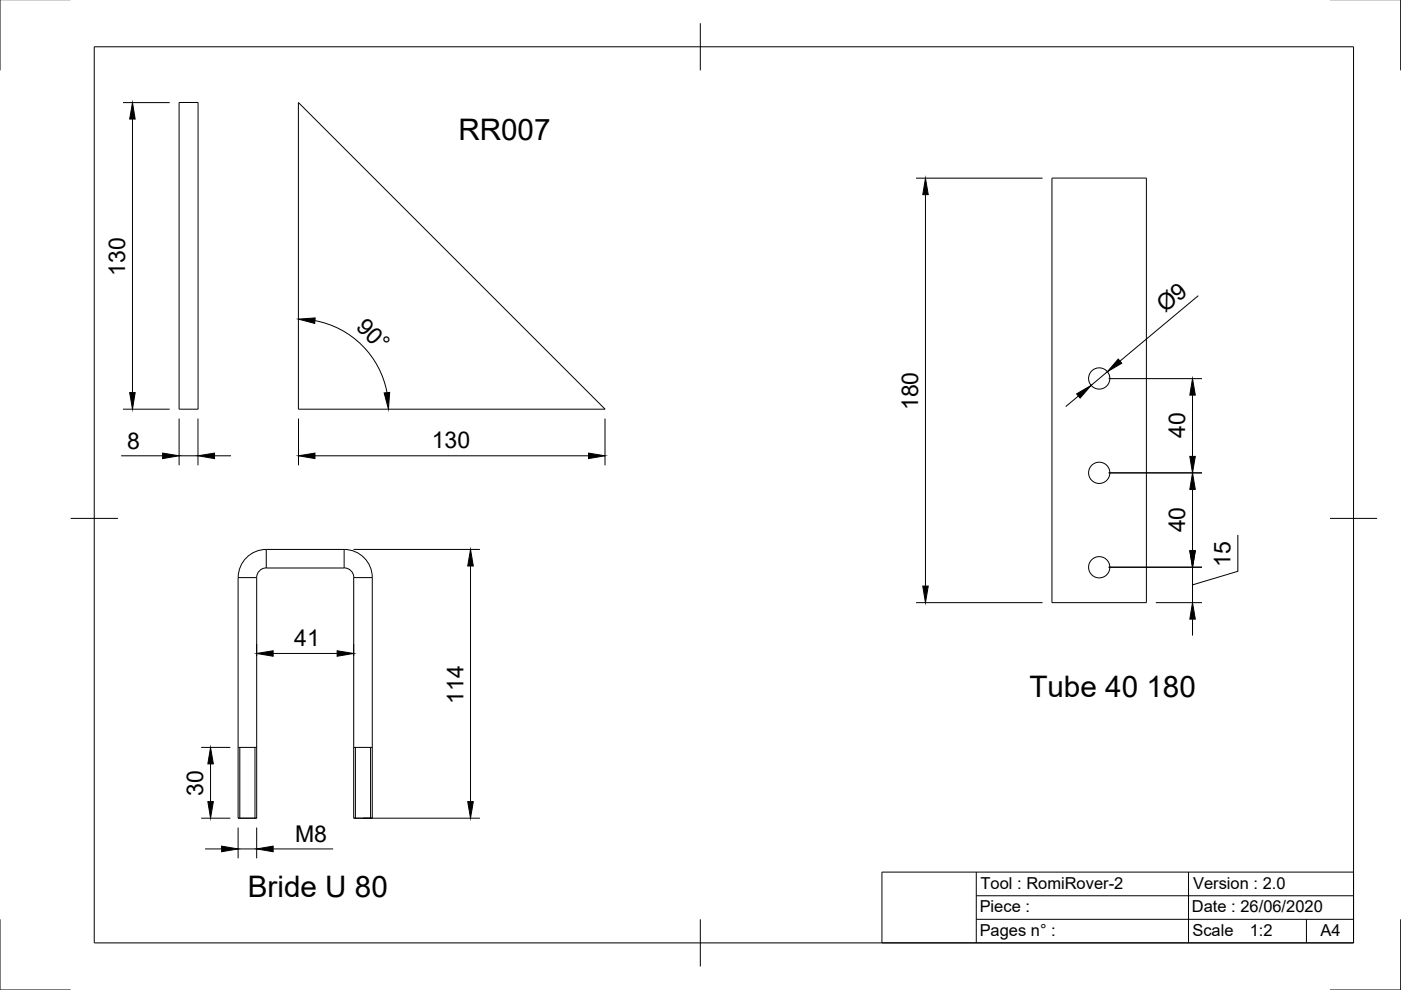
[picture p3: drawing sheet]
<svg xmlns="http://www.w3.org/2000/svg" width="297mm" height="210mm" viewBox="0 0 297 210" stroke-linecap="round" stroke-linejoin="round" font-family="sans-serif">
<!-- layer: Visible -->
<g fill="none" stroke="#000" stroke-width=".21">
<path d="M38 21.7h4v65.1h-4zM63.3 21.7l65 65.1h-65zM223 37.8h20.1v90h-20.1zM50.5 122.5a6 6 0 0 1 6-6h16.5a6 6 0 0 1 5.9 6v51h-3.9v-51a2.01 2.01 0 0 0-2-2.1h-16.5a2.01 2.01 0 0 0-2.1 2.1v51h-3.9v-51M50.5 158.5h3.9M75 158.5h3.9"/>
<circle cx="233.1" cy="80.2" r="2.25"/>
<circle cx="233.1" cy="100.2" r="2.25"/>
<circle cx="233.1" cy="120.3" r="2.25"/>
</g>
<!-- layer: Visible Narrow -->
<path d="M56.5 116.5v3.9M73 116.5v3.9M50.5 122.5h3.9M75 122.5h3.9M50.8 158.5v15M54.1 158.5v15M75.4 158.5v15M78.6 158.5v15" fill="none" stroke="#000" stroke-width=".21"/>
<!-- layer: Border -->
<path d="M0 -.1v15M297 -.1v15M20 9.9h267v190h-267zM148.5 4.9v10M15 109.9h10M282 109.9h10M0 194.9v15h15M148.5 194.9v10M297 194.9v15h-15" fill="none" stroke="#000" stroke-width=".21"/>
<!-- layer: TitleBlock -->
<path d="M187 184.9h100v15h-100zM207 194.9h80M207 189.9h80M207 184.9v15M252 184.9v15M277 194.9v5" fill="none" stroke="#000" stroke-width=".21"/>
<!-- layer: Dimensions -->
<g fill="none" stroke="#000" stroke-width=".21">
<path d="M26.1 21.8h9.9M28.1 25.2v58M194.2 37.8h26.8M196.2 41.3v83M66.8 68a19.1 19.1 0 0 1 15.3 15.3M234.8 78.8l-3.5 2.9M254.1 62.7l-16.7 13.9M25.7 96.6h8.8M26.1 86.8h9.9M38 88.7v10M38 96.6h4M42 88.7v10"/>
<path d="M45.5 96.6h3.5M63.3 88.7v10M66.8 96.6h58M128.3 88.7v10M228.6 84l-2.6 2.2M235.1 80.3h19.7M252.8 83.8v13M75 116.5h26.7M235.1 100.3h19.7M252.8 103.8v13M262.4 113.4v7.7l-9.6 2.9M54.4 136.6v2.5"/>
<path d="M57.9 138.5h13.6M75 136.6v2.5M99.8 120v50M194.2 127.8h26.8M235.1 120.3h19.7M245 127.8h9.8M252.8 120.3v7.5v-7.5M252.8 131.3v3.5M42.7 158.5h6.1M42.7 173.5h6.1M43.5 180h3.5M44.6 162v8"/>
<path d="M50.5 175.5v6.5M50.5 180h3.9M54.4 175.5v6.5M57.9 180h12.7M77 173.5h24.7"/>
</g>
<g fill="#000" stroke="#000" stroke-width=".21">
<path d="M28.1 21.8l.6 3.4h-1.2zM196.2 37.8l.6 3.5h-1.2zM63.3 67.7l3.5-.3-.1 1.2zM237.1 76.1l.7 .9-3 1.8zM27.5 83.2h1.2l-.6 3.6zM34.5 96.1l3.5 .5-3.5 .6zM42 96.6l3.5-.5v1.1zM63.3 96.6l3.5-.5v1.1zM81.4 83.3l1.2-.1-.2 3.6zM124.8 96.1l3.5 .5-3.5 .6zM228.3 83.5l3-1.8-2.3 2.7zM252.3 96.8h1.1l-.6 3.5z"/>
<path d="M252.8 80.3l.6 3.5h-1.1zM252.8 100.3l.6 3.5h-1.1zM252.3 116.8h1.1l-.6 3.5zM54.4 138.5l3.5-.5v1.1zM71.5 138l3.5 .5-3.5 .6zM99.8 116.5l.6 3.5h-1.2zM195.6 124.3h1.2l-.6 3.5zM252.8 127.8l.6 3.5h-1.1zM44.6 158.5l.6 3.5h-1.1zM44.1 170h1.1l-.6 3.5zM47 179.4l3.5 .6-3.5 .6zM54.4 180l3.5-.6v1.2z"/>
<path d="M99.2 170h1.2l-.6 3.5z"/>
</g>
<g font-size="6.3">
<text x="97.2" y="29.7">RR007</text>
<text x="218.2" y="147.8">Tube 40 180</text>
<text x="52.5" y="190.3">Bride U 80</text>
</g>
<g font-size="4.9">
<text x="26.5" y="58.5" transform="rotate(-90 26.5 58.5)">130</text>
<text x="75.3" y="69.6" transform="rotate(45 75.3 69.6)">90°</text>
<text x="247" y="66.4" transform="rotate(-40 247 66.4)">Ø9</text>
<text x="194.7" y="87" transform="rotate(-90 194.7 87)">180</text>
<text x="27" y="95.1">8</text>
<text x="91.5" y="95.1">130</text>
<text x="251.3" y="92.9" transform="rotate(-90 251.3 92.9)">40</text>
<text x="251.3" y="112.9" transform="rotate(-90 251.3 112.9)">40</text>
<text x="260.9" y="120.2" transform="rotate(-90 260.9 120.2)">15</text>
<text x="62.4" y="137">41</text>
<text x="98.3" y="149.2" transform="rotate(-90 98.3 149.2)">114</text>
<text x="43.1" y="168.7" transform="rotate(-90 43.1 168.7)">30</text>
<text x="62.5" y="178.4">M8</text>
</g>
<g font-size="3.5">
<text x="207.9" y="188.4">Tool : RomiRover-2</text>
<text x="253" y="188.4">Version : 2.0</text>
<text x="207.7" y="193.4">Piece :</text>
<text x="252.7" y="193.5">Date : 26/06/2020</text>
<text x="207.7" y="198.4">Pages n° :</text>
<text x="252.8" y="198.5">Scale</text>
<text x="265" y="198.5">1:2</text>
<text x="280" y="198.4">A4</text>
</g>
</svg>
